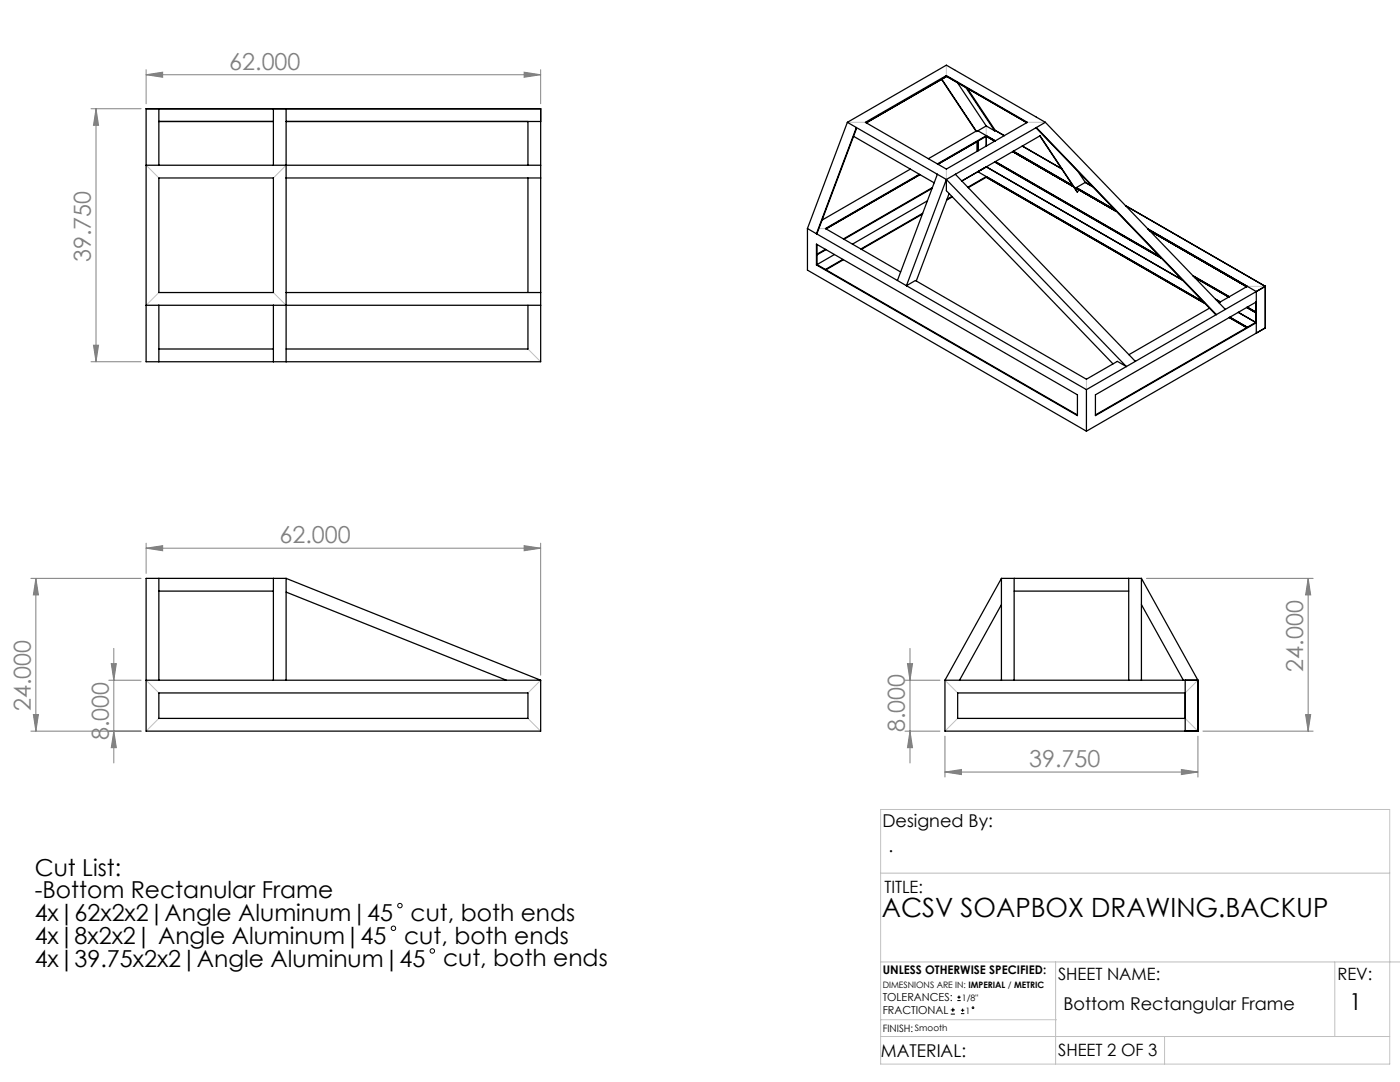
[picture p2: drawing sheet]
<svg xmlns="http://www.w3.org/2000/svg" width="279mm" height="216mm" viewBox="0 0 279 216" stroke-linecap="round" stroke-linejoin="round" font-family="sans-serif">
<g fill="none" stroke="#000" stroke-width=".2">
<path d="M191 199.7h.7M191 199h.7M191.4 198.6v.7M189.7 202.4h.9M189.7 201.5h.9M190.2 201.1v.8M191.8 202.3h.6M191.8 201.6h.6M192.1 201.2v.7"/>
<circle cx="78.5" cy="185.2" r=".44"/>
<circle cx="79.8" cy="180.7" r=".44"/>
<circle cx="86.3" cy="189.8" r=".44"/>
<circle cx="194.2" cy="201.1" r=".17"/>
</g>
<g fill="none" stroke="#808080" stroke-width=".2">
<path d="M29.2 14.9l3.3-.5v1zM29.2 13.9v6.8M29.2 14.9h78.7M104.6 14.4l3.3 .5-3.3 .5zM107.9 13.9v6.8M18.2 21.7h10M19.2 21.7v50.5M19.2 21.7l.5 3.3h-1zM18.2 72.2h10M18.7 68.9h1l-.5 3.3zM6.2 115.4h22M7.2 115.4v30.5"/>
<path d="M7.2 115.4l.5 3.3h-1zM29.2 109.4l3.3-.5v1zM29.2 108.4v6M29.2 109.4h78.7M104.6 108.9l3.3 .5-3.3 .5zM107.9 108.4v26.3M228.8 115.4h33.3M261.1 115.4l.5 3.3h-1zM261.1 115.4v30.5M21.7 135.7h6.5M22.2 132.4h1l-.5 3.3zM22.7 129.4v22.8"/>
<path d="M180.6 135.7h7M181.1 132.4h1l-.5 3.3zM181.6 129.4v22.8M6.2 145.9h22M6.7 142.6h1l-.5 3.3zM22.7 145.9l.5 3.3h-1zM180.6 145.9h7M181.6 145.9l.5 3.3h-1zM188.6 154.1l3.3-.6v1.1zM188.6 146.9v8.2M188.6 154.1h50.5M235.8 153.5l3.3 .6-3.3 .5z"/>
<path d="M239.1 146.9v8.2M240.1 145.9h22M260.6 142.6h1l-.5 3.3z"/>
</g>
<g fill="none" stroke="#c0c0c0" stroke-width=".2">
<path d="M188.9 13v2.1M29.2 33l2.5 2.5M57.1 33l-2.5 2.5M169.1 24.4h3.6M188.9 33.7v2.1M196.8 25.1v2M205 24.4h3.6M31.7 58.4l-2.5 2.5M54.6 58.4l2.5 2.5M163.4 45.6h1.3M248.9 57.1h3.6M105.4 69.6l2.5 2.6"/>
<path d="M216.8 75.7v2M29.2 135.7l2.5 2.6M107.9 135.7l-2.5 2.6M188.6 135.7l2.5 2.6M239.1 135.7l-2.6 2.6M31.7 143.3l-2.5 2.6M105.4 143.3l2.5 2.6M191.1 143.3l-2.5 2.6M236.5 143.3l2.6 2.6M175.8 161.5h101.6v50.8h-101.6zM175.8 174.2h101.6M175.8 191.9h103.6"/>
<path d="M210.7 191.9v20.4M266.4 191.9v14.9M175.8 206.8h101.6M175.8 203.5h35M232.4 206.8v5.5"/>
</g>
<g fill="#808080">
<path d="M104.6 108.9l3.3 .5-3.3 .5zM29.2 109.4l3.3-.5v1z"/>
<path d="M188.6 154.1l3.3-.6v1.1zM235.8 153.5l3.3 .6-3.3 .5z"/>
<path d="M104.6 14.4l3.3 .5-3.3 .5zM29.2 14.9l3.3-.5v1z"/>
<path d="M260.6 142.6h1l-.5 3.3zM261.1 115.4l.5 3.3h-1z"/>
<path d="M7.2 115.4l.5 3.3h-1zM6.7 142.6h1l-.5 3.3zM22.2 132.4h1l-.5 3.3zM22.7 145.9l.5 3.3h-1zM19.2 21.7l.5 3.3h-1zM18.7 68.9h1l-.5 3.3zM181.1 132.4h1l-.5 3.3zM181.6 145.9l.5 3.3h-1z"/>
</g>
<g fill="none" stroke="#000" stroke-width=".25">
<path d="M187.9 15.8l6.9 10.4M188 15.8l6.9 10.4M188.9 15.1v.1l16 9.3M188.9 15.2l-16 9.3M188.9 15.2h.1M191.1 16.5l5.7 8.6M192.8 17.5l5.7 8.6M193 17.6l5.6 8.4M29.2 21.7h78.7v50.5h-78.7zM29.2 33h78.7M31.7 21.7v11.3M31.7 35.5h22.9v22.9h-22.9z"/>
<path d="M31.7 24.2h22.9M54.6 21.7v11.3M57.1 21.7v50.5M57.1 35.5h50.8M57.1 24.2h50.8M105.4 24.2v8.8M105.4 35.5v22.9M169.1 24.4l19.8-11.4 19.7 11.4M169.1 24.4l18 10.4M169.1 24.4l-8 21.2M170.3 27.2l16.1 9.3M170.9 25.4l-8 21.2z"/>
<path d="M172.7 24.4l16.2-9.3 16.1 9.3-16.1 9.3zM181.7 33.7l-17.6 10.2M183.5 34.8l-18.8 10.8 15 8.7M183.6 34.8l-18.8 10.9M186 37.6l-17.6 10.1M186.1 37.4l-17.8 10.3M187.1 34.8l-8 21.2M187.1 34.8l1.8 1M188.9 35.8l35.9 37.3-1.8-1-6.2 3.6-34.1-19.7-1.8 1zM188.9 35.8v2.2l33.2 34.6M189.4 38.6l-6.5 17.5M190 39.2l-1 .6"/>
<path d="M190.1 39.3l-1.2 .6M190.7 34.8l35.9 37.3M191.9 36.1l15.7-9 7.4 11.2M194.8 26.2l-9.5 5.5M194.8 26.2h.1M195 28.2v2M195.2 34.3l45 26M195.2 26.1l3.4 2M195.2 28.2v1.9M195.2 34.3h.1M196.8 25.1l-1.9 1.1M196.8 25.1l1.7 1"/>
<path d="M196.8 33.3l39.2 22.6M196.8 35.4v-.2l-3.6 2.2M196.8 29.1v-2l-9.7 5.6M196.8 33.3h.1M196.8 35.4l43.7 25.2M196.8 33.3l-1.6 1M196.8 35.4l-3.6 2M198.5 28.2l-1.7-1-9.6 5.6M198.5 32.3l33.3 19.2M198.5 32.3h.1M198.6 26l1.8 1.1M198.6 26l-.1 .1"/>
<path d="M198.6 32.3h-.1M198.6 32.3l32.9 18.9M198.6 32.3h.1M202.1 30.2l12.1 7M202.2 30.2l11.9 6.8M204 29.1l7.9 4.6M206.8 25.4l35.9 37.4zM207.5 27.1l7.5 11.2M208.6 24.4l-19.7 11.4M208.6 24.4l35.9 37.3M214.8 37.4v.2l8 4.6M214.8 37.4l7.7 4.5"/>
<path d="M215.2 34.2l1.4 2.2M215.4 37.9l-.4 .4M216.6 36.4l-1.8 1M216.6 36.4l1.4 .8M57.1 58.4h50.8M161.1 45.6l55.7 32.1M161.1 45.6v8.3l55.7 32.1M162.9 48.7l52.1 30.1v4.1l-52.1-30zM163 48.8v4l52 30M164.7 49.8l-1.7 .9M164.8 49.8l-1.8 1.1M166.5 50.8l-3.6 2.1"/>
<path d="M168.2 51.8l-3.5 2M168.3 51.8l-3.5 2M184.1 42.7l-12.2 7.1M184.1 42.6l-12.3 7.1M185.1 40.1l-15 8.6M224.6 41l27.9 16.1M229.1 45.7l21.6 12.5v8.3l1.8-1.1M229.4 46l19.4 11.2M238.1 55l7.2 4.2M238.4 55.3l6.8 4M242.6 59.7l.9 .5M248.9 57.1l-5.6 3.3"/>
<path d="M252.5 57.1l-9.8 5.7M252.5 57.1v8.3M29.2 60.9h78.7M31.7 60.9v11.3M31.7 69.6h22.9M54.6 60.9v11.3M105.4 60.9v8.7h-48.3M216.8 77.7v8.3M241.4 61.5l-16.1 9.3M242.7 62.8l-25.9 14.9M245.3 63.4l3.5 2M245.4 63.3l3.5 2"/>
<path d="M248.8 61.4l1.8 1M248.9 61.3l1.7 1M250.6 60.3v4l-32 18.5M250.7 60.2l-32.1 18.6v4.1l32.1-18.5-3.6-2.1M252.5 65.4l-35.7 20.6M31.7 115.4v20.3M31.7 117.9h22.9M54.6 115.4v20.3M57.1 115.4h-27.9v30.5h78.7v-10.2M57.1 115.4v20.3M57.1 118.1l44 17.6M57.1 115.4l50.8 20.3"/>
<path d="M199.9 115.4h27.9M199.9 115.4v20.3M199.9 115.4l-11.3 20.3M202.4 117.9h22.9M202.4 115.4v20.3M225.3 115.4v20.3M227.8 115.4v20.3M227.8 115.4l11.3 20.3M29.2 135.7h78.7M31.7 138.3h73.7v5h-73.7zM188.6 135.7h50.5M188.6 135.7v10.2h50.5v-10.2"/>
<path d="M199.9 120.6l-8.4 15.1M227.8 120.6l8.4 15.1M236.5 138.3h-45.4v5h45.4M236.5 135.7v10.2"/>
</g>
<text font-size="5.3" x="176" y="182.9">ACSV SOAPBOX DRAWING.BACKUP</text>
<g font-size="4.7" fill="#808080">
<text x="45.8" y="13.9">62.000</text>
<text x="18.1" y="52.3" transform="rotate(-90 18.1 52.3)">39.750</text>
<text x="55.8" y="108.4">62.000</text>
<text x="260.1" y="134" transform="rotate(-90 260.1 134)">24.000</text>
<text x="6.1" y="141.9" transform="rotate(-90 6.1 141.9)">24.000</text>
<text x="21.7" y="147.7" transform="rotate(-90 21.7 147.7)">8.000</text>
<text x="180.6" y="146.1" transform="rotate(-90 180.6 146.1)">8.000</text>
<text x="205.4" y="153">39.750</text>
</g>
<g font-size="4.7">
<text x="6.9" y="174.7">Cut List:</text>
<text x="6.9" y="179.3">-Bottom Rectanular Frame</text>
<text x="6.9" y="183.8">4x|62x2x2|Angle Aluminum|45</text>
<text x="82" y="183.8">cut, both ends</text>
<text x="6.9" y="188.3">4x|8x2x2| Angle Aluminum|45</text>
<text x="80.7" y="188.3">cut, both ends</text>
<text x="6.9" y="192.9">4x|39.75x2x2|Angle Aluminum|45</text>
<text x="88.4" y="192.9">cut, both ends</text>
<text x="269.3" y="201.5">1</text>
</g>
<g font-size="3.5">
<text x="176.1" y="165">Designed By:</text>
<text x="177.3" y="169.9">.</text>
<text x="212.2" y="201.5">Bottom Rectangular Frame</text>
<text x="175.8" y="210.8">MATERIAL:</text>
</g>
<g font-size="3.4">
<text x="176.5" y="178.1">TITLE:</text>
<text x="211.2" y="195.5">SHEET NAME:</text>
<text x="266.9" y="195.5">REV:</text>
<text x="211.2" y="210.8">SHEET 2 OF 3</text>
</g>
<text font-size="2.4" x="176.2" y="194.4">UNLESS OTHERWISE SPECIFIED:</text>
<g font-size="2.2">
<text x="176.2" y="199.7">TOLERANCES:</text>
<text x="176.2" y="202.3">FRACTIONAL</text>
</g>
<text font-size="2" x="176.2" y="205.9">FINISH:</text>
<g font-size="1.8">
<text x="176.2" y="197.1">DIMESNIONS ARE IN: IMPERIAL / METRIC</text>
<text x="192" y="199.6">1/8&quot;</text>
<text x="192.7" y="202.3">1</text>
<text x="182.6" y="205.7">Smooth</text>
</g>
</svg>
